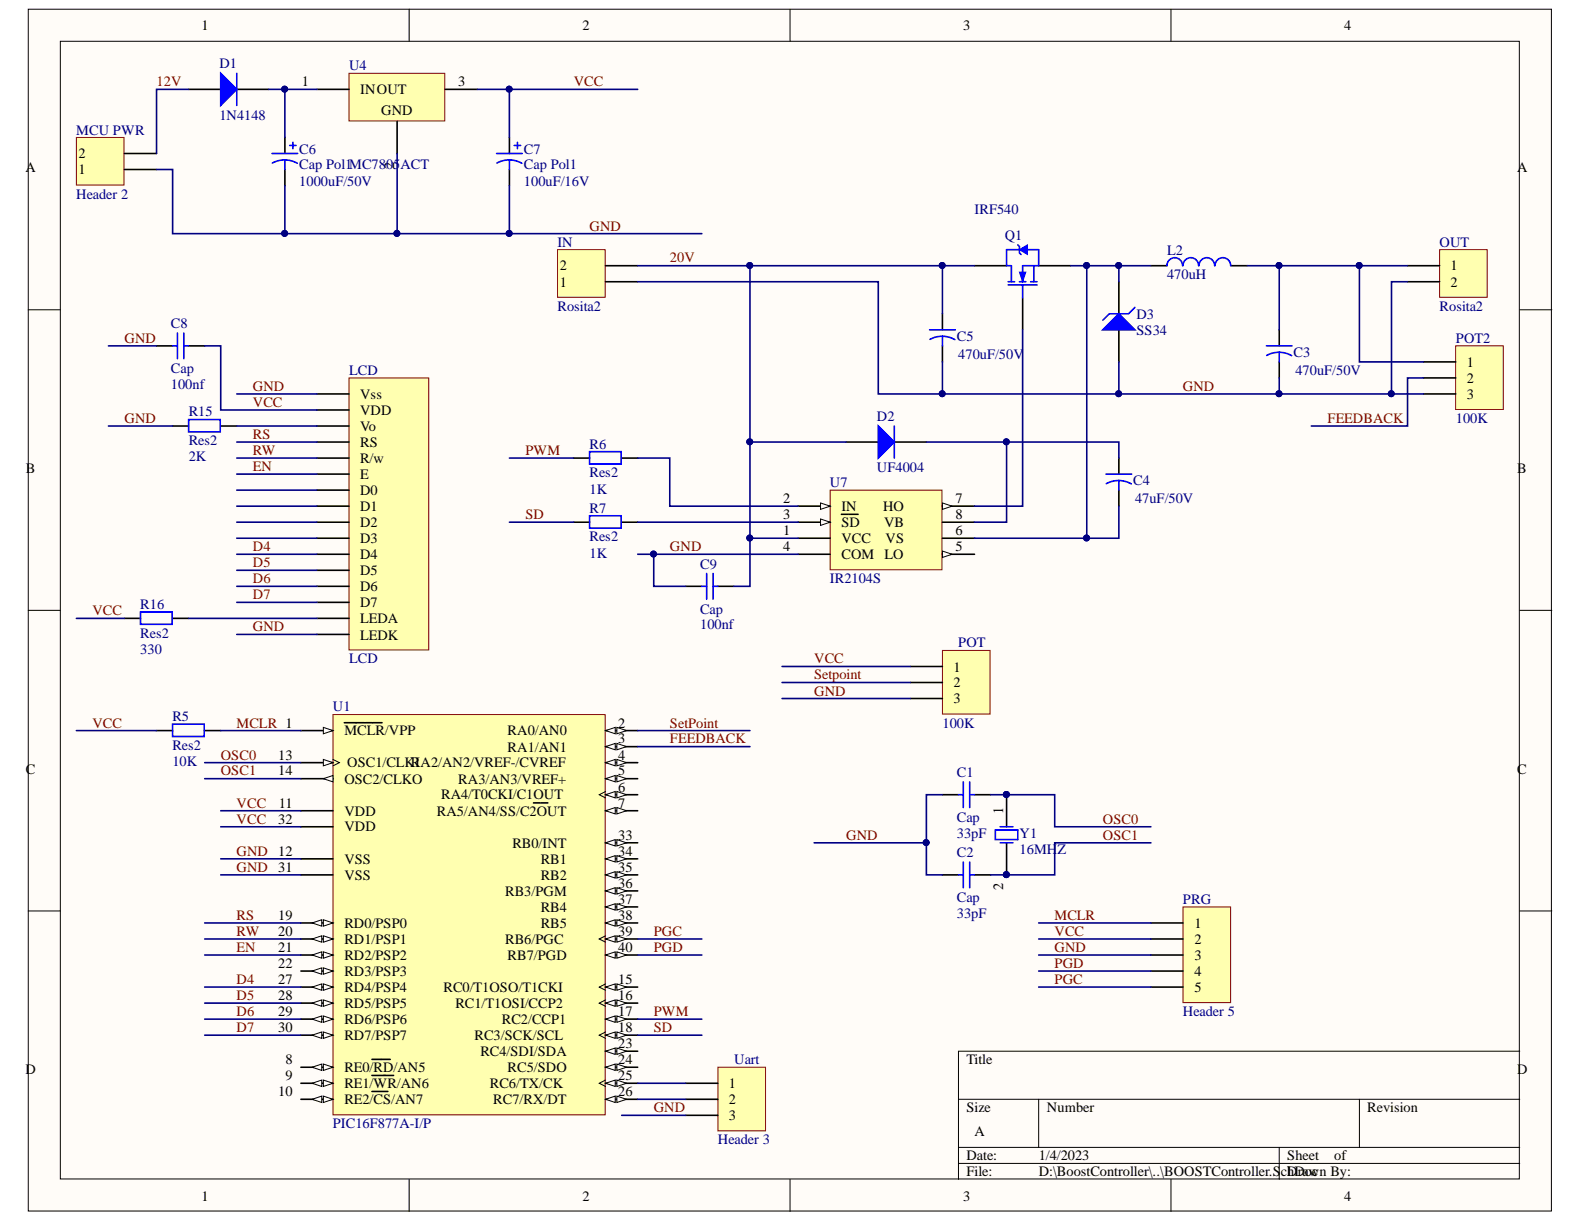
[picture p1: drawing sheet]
# Altium project BOOSTController.PrjPcb
1 sheet, 31 parts. Net scope: global (net labels, ports and power ports of the same name join across sheets).
Board file: BOOSTController.PcbDoc

## Sheet BOOSTController.SchDoc
size A

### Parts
C1  Cap  value 33pF  [RAD-0.1]
C2  Cap  value 33pF  [RAD-0.1]
C3  value 470uF/50V  [SMC7343P]
C4  value 47uF/50V  [SMC7343P]
C5  value 470uF/50V  [SMC7343P]
C6  Cap Pol1  value 1000uF/50V  [RB5-10.5]
C7  Cap Pol1  value 100uF/16V  [RB5-10.5]
C8  Cap  value 100nf  [RAD-0.1]
C9  Cap  value 100nf  [RAD-0.1]
D1  1N4148  [DO-35]
D2  UF4004  [DO-35]
D3  SS34  [SMC]
IN  Rosita2  [Rosita2]
L2  value 470uH  [L125]
LCD  LCD  [HDR1X16]
MCU_PWR  Header 2  [HDR1X2]
OUT  Rosita2  [Rosita2]
POT  100K  [HDR1X3]
POT2  100K  [HDR1X3]
PRG  Header 5  [HDR1X5]
Q1  IRF540  [TO-220AB]
R5  Res2  value 10K  [AXIAL-0.4]
R6  Res2  value 1K  [AXIAL-0.4]
R7  Res2  value 1K  [AXIAL-0.4]
R15  Res2  value 2K  [AXIAL-0.4]
R16  Res2  value 330  [AXIAL-0.4]
U1  PIC16F877A-I/P  [PDIP600-P40]
U4  MC7805ACT  [221A-04]
U7  IR2104S  [SO-8_N]
Uart  Header 3  [HDR1X3]
Y1  16MHZ  [CrystalClock]

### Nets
12V: D1.1(A) MCU_PWR.2
20V: C5.1 C9.1 D2.1(A) IN.2 Q1.2(D) U7.1(VCC)
D4: LCD.11(D4) U1.27(RD4/PSP4)
D5: LCD.12(D5) U1.28(RD5/PSP5)
D6: LCD.13(D6) U1.29(RD6/PSP6)
D7: LCD.14(D7) U1.30(RD7/PSP7)
EN: LCD.6(E) U1.21(RD2/PSP2)
FEEDBACK: POT2.2 U1.3(RA1/AN1)
GND: C1.1 C2.1 C3.2 C5.2 C6.2 C7.2 C8.2 C9.2 D3.1(A) IN.1 LCD.1(Vss) LCD.16(LEDK) MCU_PWR.1 OUT.2 POT.3 POT2.3 PRG.3 R15.2 U1.12(VSS) U1.31(VSS) U4.2(GND) U7.4(COM) Uart.3
MCLR: PRG.1 R5.1 U1.1(~{MCLR}/VPP)
OSC0: C1.2 U1.13(OSC1/CLKI) Y1.1(OSC1)
OSC1: C2.2 U1.14(OSC2/CLKO) Y1.2(OSC2)
PGC: PRG.5 U1.39(RB6/PGC)
PGD: PRG.4 U1.40(RB7/PGD)
PWM: R6.2 U1.17(RC2/CCP1)
RS: LCD.4(RS) U1.19(RD0/PSP0)
RW: LCD.5(R/w) U1.20(RD1/PSP1)
SD: R7.2 U1.18(RC3/SCK/SCL)
SetPoint: POT.2 U1.2(RA0/AN0)
VCC: C7.1 C8.1 LCD.2(VDD) POT.1 PRG.2 R5.2 R16.2 U1.11(VDD) U1.32(VDD) U4.3(OUT)
NetC3_1: C3.1 L2.2 OUT.1 POT2.1
NetC4_1: C4.1 D2.2(K) U7.8(VB)
NetC4_2: C4.2 D3.2(K) L2.1 Q1.3(S) U7.6(VS)
NetC6_1: C6.1 D1.2(K) U4.1(IN)
NetLCD_3: LCD.3(Vo) R15.1
NetLCD_15: LCD.15(LEDA) R16.1
NetQ1_1: Q1.1(G) U7.7(HO)
NetR6_1: R6.1 U7.2(IN)
NetR7_1: R7.1 U7.3(~{SD})
NetU1_25: U1.25(RC6/TX/CK) Uart.1
NetU1_26: U1.26(RC7/RX/DT) Uart.2

Not connected (* = marked no-connect by the designer): LCD 7(D0) 8(D1) 9(D2) 10(D3); U1 4(RA2/AN2/VREF-/CVREF) 5(RA3/AN3/VREF+) 6(RA4/T0CKI/C1OUT) 7(RA5/AN4/~{SS}/C2OUT) 8(RE0/~{RD}/AN5) 9(RE1/~{WR}/AN6) 10(RE2/~{CS}/AN7) 15(RC0/T1OSO/T1CKI) 16(RC1/T1OSI/CCP2) 22(RD3/PSP3) 23(RC4/SDI/SDA) 24(RC5/SDO) 33(RB0/INT) 34(RB1) 35(RB2) 36(RB3/PGM) 37(RB4) 38(RB5); U7 5(LO)
